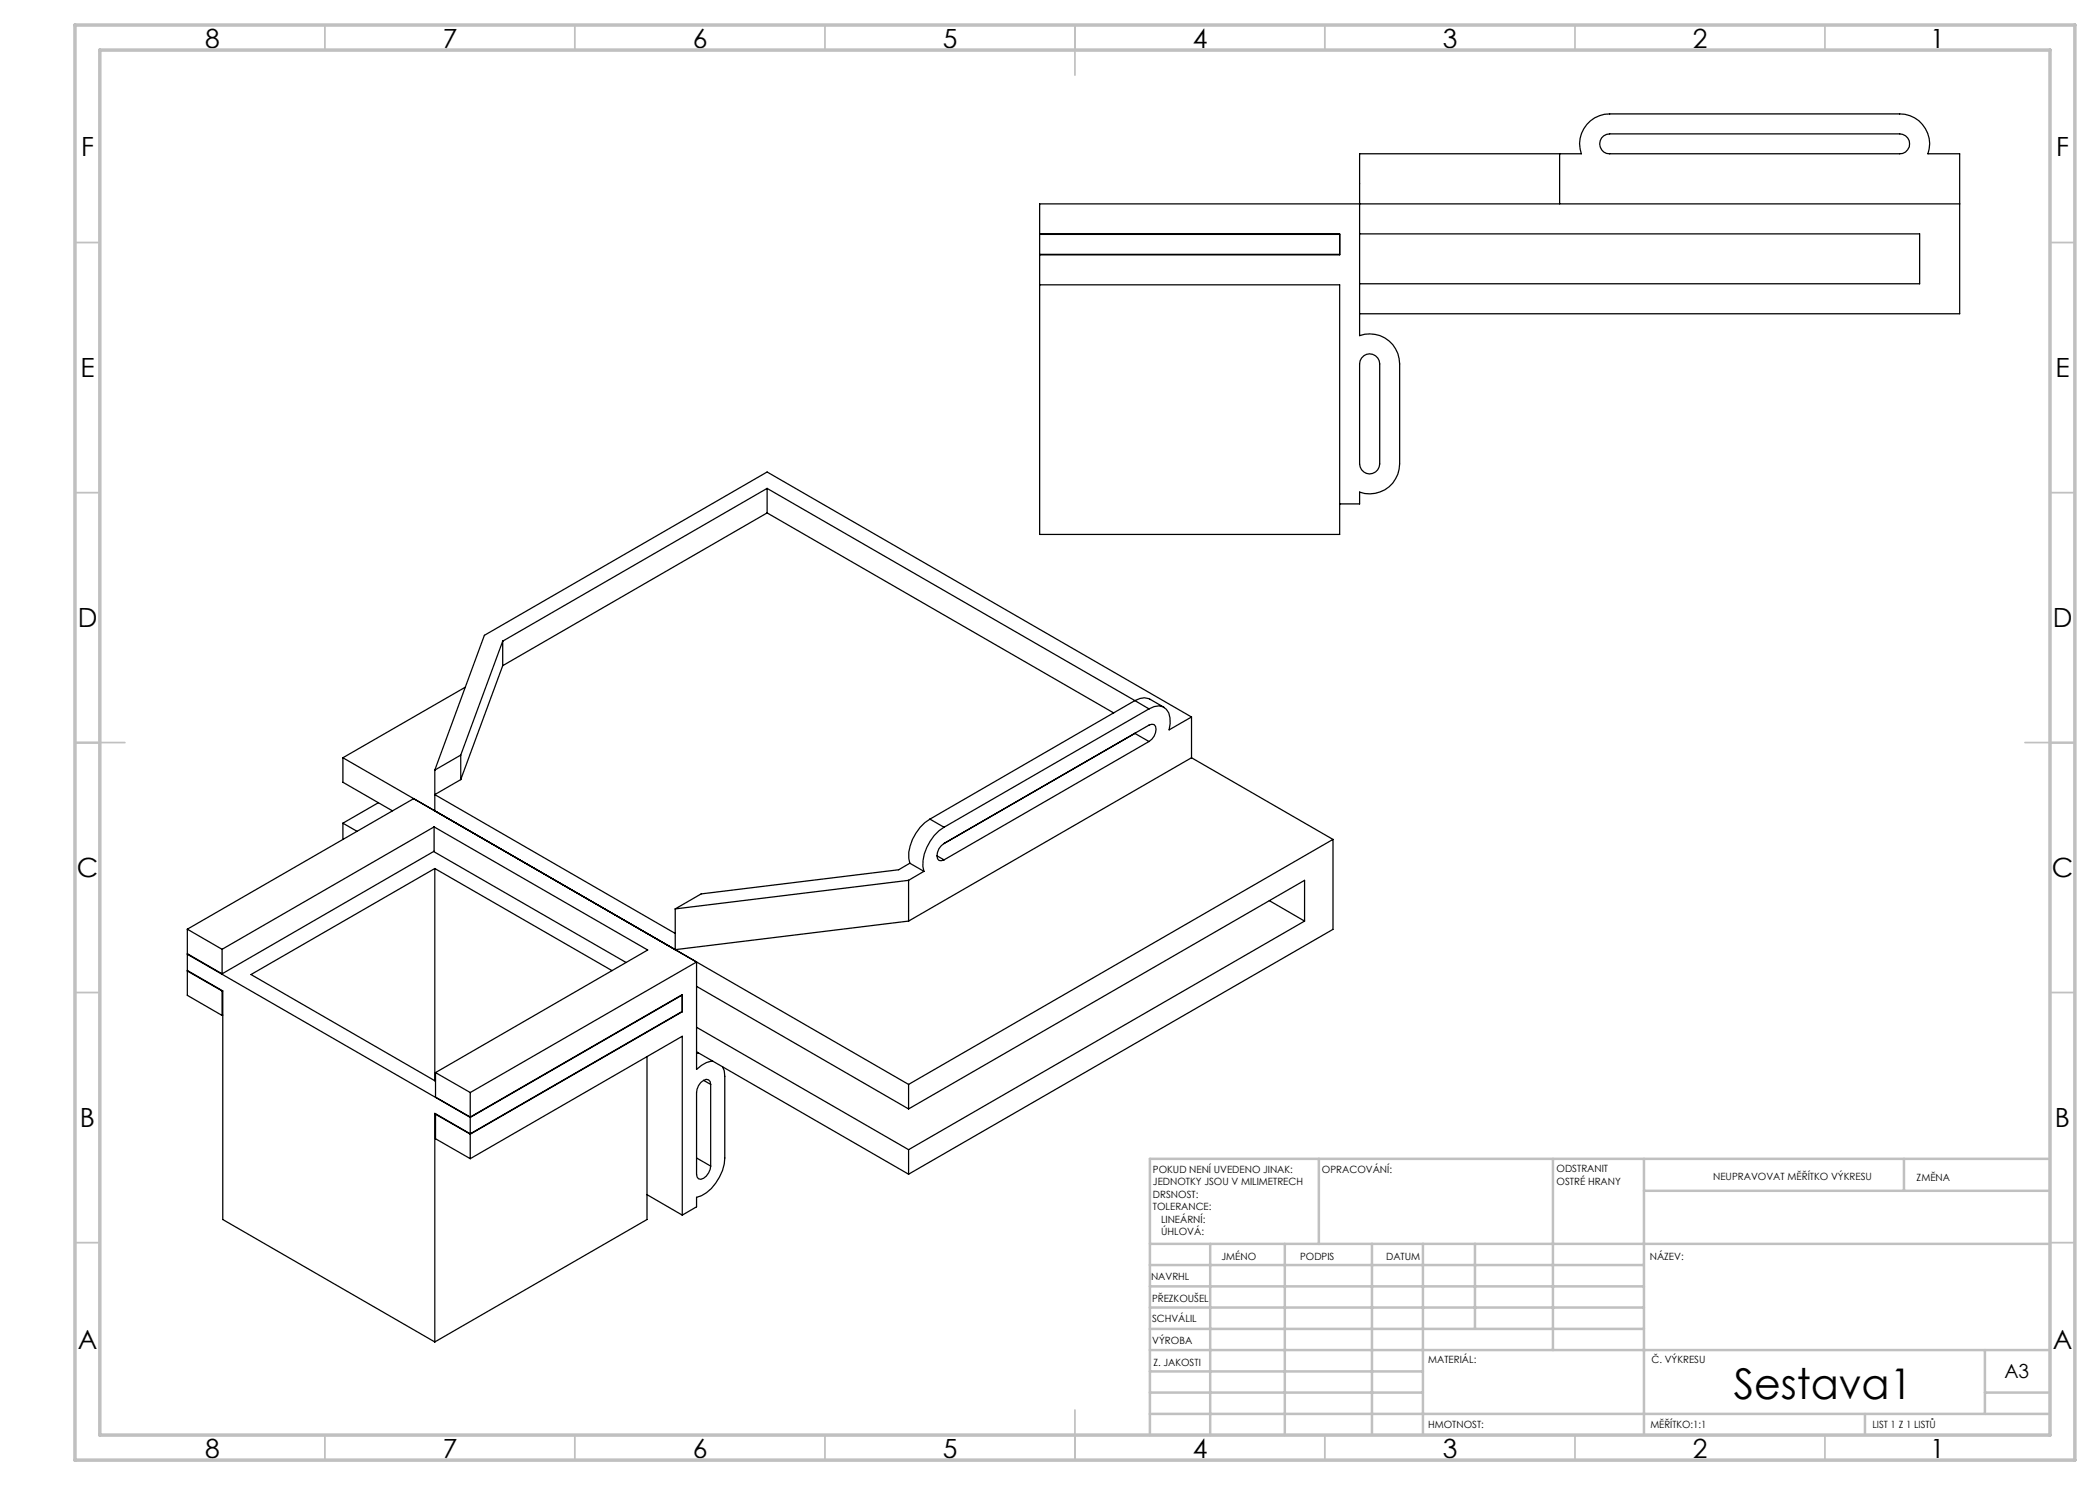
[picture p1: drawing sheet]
<svg xmlns="http://www.w3.org/2000/svg" width="420mm" height="297mm" viewBox="0 0 420 297" stroke-linecap="round" stroke-linejoin="round" font-family="sans-serif">
<g fill="none" stroke="#c0c0c0" stroke-width=".35">
<path d="M65 5v5M115 5v5M165 5v5M215 5v10M265 5v5M315 5v5M365 5v5M15 48.5h5M410 48.5h5M15 98.5h5M410 98.5h5M15 148.5h10"/>
<path d="M405 148.5h10M15 198.5h5M410 198.5h5M15 248.5h5M410 248.5h5M65 287v5M115 287v5M165 287v5M215 282v10M265 287v5M315 287v5M365 287v5"/>
</g>
<g fill="none" stroke="#c0c0c0" stroke-width=".5">
<path d="M263.8 231.8v17M310.6 231.8v38.2M328.8 231.8v55.2M328.8 238.2h81.2M380.8 231.8v6.4M410 231.8h-180v55.2M230 248.8h180M230 257.3h98.8M230 253h98.8M242 248.8v38.2M257 248.8v38.2M274.4 248.8v38.2"/>
<path d="M284.6 248.8v38.2M295 248.8v17M230 265.8h98.8M230 261.5h98.8M230 278.5h54.6M230 274.3h54.6M230 270h180M397 278.5h13M397 270v12.8M230 282.8h180M373 282.8v4.2"/>
</g>
<path d="M15 5h400v287h-400zM20 10h390v277h-390z" fill="none" stroke="#c0c0c0" stroke-width=".7"/>
<g fill="none" stroke="#000" stroke-width=".25">
<path d="M311.9 30.8v10M320.7 27.2l1.2-.4h58a1.99 1.99 0 0 1 2 2 1.99 1.99 0 0 1-2 2h-58a2 2 0 0 1-1.9-1.4 2 2 0 0 1 .7-2.2zM207.9 50.9h60M267.9 46.9h-60v60h60v-49.9h-60M271.9 46.8h112v10h-112M391.9 40.8h-184v6h60v4.2h-60M271.9 62.8h120v-32h-6.3a6 6 0 0 0-5.7-8h-58a6 6 0 0 0-5.6 8h-44.4v36.3a6 6 0 0 1 8 5.7v20a6 6 0 0 1-8 5.6v2.4h-4M272.3 71.6a2.01 2.01 0 0 1 2.2-.7 2.01 2.01 0 0 1 1.4 1.9v20a2.01 2.01 0 0 1-2 2 2.01 2.01 0 0 1-2-2v-20l.1-.7zM153.4 97.7l73.6 42.4M153.4 97.7l-52.9 30.5M153.4 97.7v4.9M153.4 102.6l-52.9 30.5"/>
<path d="M153.4 102.6l69.3 40M93.1 137.4l-24.5 14.1M100.5 128.2l-8.4 22.8M100.5 133.1l-8.4 22.8M100.5 128.2v4.9M68.6 151.5l113.1 65.4M68.6 151.5v5l9.9 5.7M82.7 159.7l-45.2 26.1M87 154v8.2M92.1 151l-5.1 3M92.1 155.9l-5.1 3 48 27.8M92.1 151v4.9"/>
<path d="M227 140.1a2.91 2.91 0 0 1 3-.3l2.8 1.7M227 140.1l2.8 1.7M227 140.1l-41 23.7M227 146.7l2.8 1.6M227 146.7l-38.2 22M227 146.6v.1M229.8 141.8a2.54 2.54 0 0 1 4 .8l.2 1v1.1l-.2 1.3 4.5-2.6M229.8 148.3a2.82 2.82 0 0 0 1.3-3l-.3-.4-.4-.1-.6 .2-41 23.7a2.82 2.82 0 0 0-1.3 3l.3 .4 .4 .1 .6-.2M229.8 141.8l-41 23.6M229.8 148.3l-41 23.7M238.3 143.4l-84.9-49-56.5 32.7-9.9 26.9M238.3 143.4v8.1"/>
<path d="M238.3 151.5l-56.6 32.7M238.3 151.5l28.3 16.4M68.6 164.6v3.3M68.6 164.6l2.8 1.7M75.7 160.5l-7.1 4.1M86.7 170.3l38.5 22.2M86.8 165.4l42.7 24.6-42.4 24.5M86.8 165.4l-42.4 24.5M86.8 165.4v4.8l-42.4 24.6M87 173.7v42.4M87 173.7l35.4 20.4M87 173.7l-36.8 21.2 36.8 21.2"/>
<path d="M181.7 176.1l-46.7 5.7M181.7 176.1v8.1M182 172.6l-2.3 1.4-39.5 4.8-5.2 3M182 172.6l2.8 1.7M184.8 174.3l-3.1 1.8M186 163.8a9.2 9.2 0 0 0-4.2 7.8l.2 1M186 163.8l2.8 1.6M187.4 171.2l1.4 .8M188.8 165.4a9.3 9.3 0 0 0-4.2 7.9l.2 1M266.6 167.9l-84.9 49M266.6 167.9v18l-84.9 48.9M37.5 190.8v3.3l7.1 4.1v45.7l42.4 24.5"/>
<path d="M37.5 185.8v4.9l6.9 4.1M37.5 194.2v4.9l6.9 4M37.5 190.8l56.6 32.7M37.5 185.8l6.9 4.1M37.5 194.2l6.9 4M37.5 190.8h.1M37.5 194.1v.1M44.4 189.9v4.9M44.4 198.2v4.9M44.5 198.2h-.1M135 181.8v8.1l46.7-5.7M136.4 199l-42.3 24.5"/>
<path d="M139.3 197.3l42.4 24.5M253.9 180.1l7 4.1M260.9 184.2l-79.2 45.7M260.9 184.2v-8.1l-79.2 45.7M44.6 203l-.2 .1M87.1 216.1h-.1M87.1 214.5l7 4M87.1 214.5v4.9l7 4M94.1 218.5v4.9M129.4 211.3v32.6l-42.4 24.5M136.4 202.3h.1M136.5 202.3l-42.4 24.5"/>
<path d="M136.5 202.3v-3.4l-42.4 24.5M139.3 205.5l42.4 24.4M139.3 210.4l42.4 24.4M139.7 210.6h-.4M140.7 216.1l1.4 .8M142.1 216.9l-.1-.6-.3-.3a2.01 2.01 0 0 0-2.3 1.8l-.1 .7v16.3l.1 .6 .3 .4a1.77 1.77 0 0 0 2-1.2l.4-1.4M142.1 216.9v16.3M142.6 212.2a4.8 4.8 0 0 0-3.3 1.7v-21.5l-45.2 26.1M144.5 213.4l.4 .8 .1 1.1v16.3a9.3 9.3 0 0 1-4.7 7.5l-1 .4v1.9l-2.8 1.6M181.7 216.9v4.9M87.1 222.8v4.9l7 4M87.1 222.8l7 4"/>
<path d="M87.2 222.8h-.1M94.1 226.8l-7.1-4.1v45.7M94.1 223.5v3.3M94.1 226.8v4.9M94.1 231.7l42.4-24.4v35.7M129.4 238.9l7.1 4.1M139.3 231.6l2.8 1.6M181.7 229.9v4.9"/>
</g>
<text font-size="8.5" x="346.7" y="279.7">Sestava1</text>
<g font-size="5.3">
<text x="41" y="9.5">8</text>
<text x="88.5" y="9.5">7</text>
<text x="138.5" y="9.5">6</text>
<text x="188.5" y="9.5">5</text>
<text x="238.5" y="9.5">4</text>
<text x="288.5" y="9.5">3</text>
<text x="338.5" y="9.5">2</text>
<text x="386" y="9.5">1</text>
<text x="16.2" y="31.2">F</text>
<text x="411.2" y="31.2">F</text>
<text x="16.1" y="75.5">E</text>
<text x="411.1" y="75.5">E</text>
<text x="15.5" y="125.5">D</text>
<text x="410.5" y="125.5">D</text>
<text x="15.4" y="175.5">C</text>
<text x="410.4" y="175.5">C</text>
<text x="16" y="225.5">B</text>
<text x="411" y="225.5">B</text>
<text x="15.5" y="269.7">A</text>
<text x="410.5" y="269.7">A</text>
<text x="41" y="291.5">8</text>
<text x="88.5" y="291.5">7</text>
<text x="138.5" y="291.5">6</text>
<text x="188.5" y="291.5">5</text>
<text x="238.5" y="291.5">4</text>
<text x="288.5" y="291.5">3</text>
<text x="338.5" y="291.5">2</text>
<text x="386" y="291.5">1</text>
</g>
<text font-size="3.9" x="400.9" y="275.5">A3</text>
<g font-size="2">
<text x="230.6" y="234.6">POKUD NENÍ UVEDENO JINAK:</text>
<text x="230.6" y="237.1">JEDNOTKY JSOU V MILIMETRECH</text>
<text x="230.6" y="239.6">DRSNOST:</text>
<text x="264.4" y="234.6">OPRACOVÁNÍ:</text>
<text x="311.3" y="234.5">ODSTRANIT</text>
<text x="311.3" y="237">OSTRÉ HRANY</text>
<text x="342.6" y="236">NEUPRAVOVAT MĚŘÍTKO VÝKRESU</text>
<text x="383.3" y="236.2">ZMĚNA</text>
<text x="230.6" y="242.1">TOLERANCE:</text>
<text x="232.2" y="244.6">LINEÁRNÍ:</text>
<text x="232.2" y="247.1">ÚHLOVÁ:</text>
<text x="244.3" y="252">JMÉNO</text>
<text x="260" y="251.9">PODPIS</text>
<text x="277.2" y="251.9">DATUM</text>
<text x="330" y="251.9">NÁZEV:</text>
<text x="230.2" y="256.1">NAVRHL</text>
<text x="230.4" y="260.3">PŘEZKOUŠEL</text>
<text x="230.4" y="264.4">SCHVÁLIL</text>
<text x="230.5" y="268.8">VÝROBA</text>
<text x="230.7" y="273.1">Z. JAKOSTI</text>
<text x="285.6" y="272.5">MATERIÁL:</text>
<text x="330.3" y="272.5">Č. VÝKRESU</text>
<text x="285.6" y="285.5">HMOTNOST:</text>
<text x="330.1" y="285.6">MĚŘÍTKO:1:1</text>
<text x="374.5" y="285.6">LIST 1 Z 1 LISTŮ</text>
</g>
</svg>
